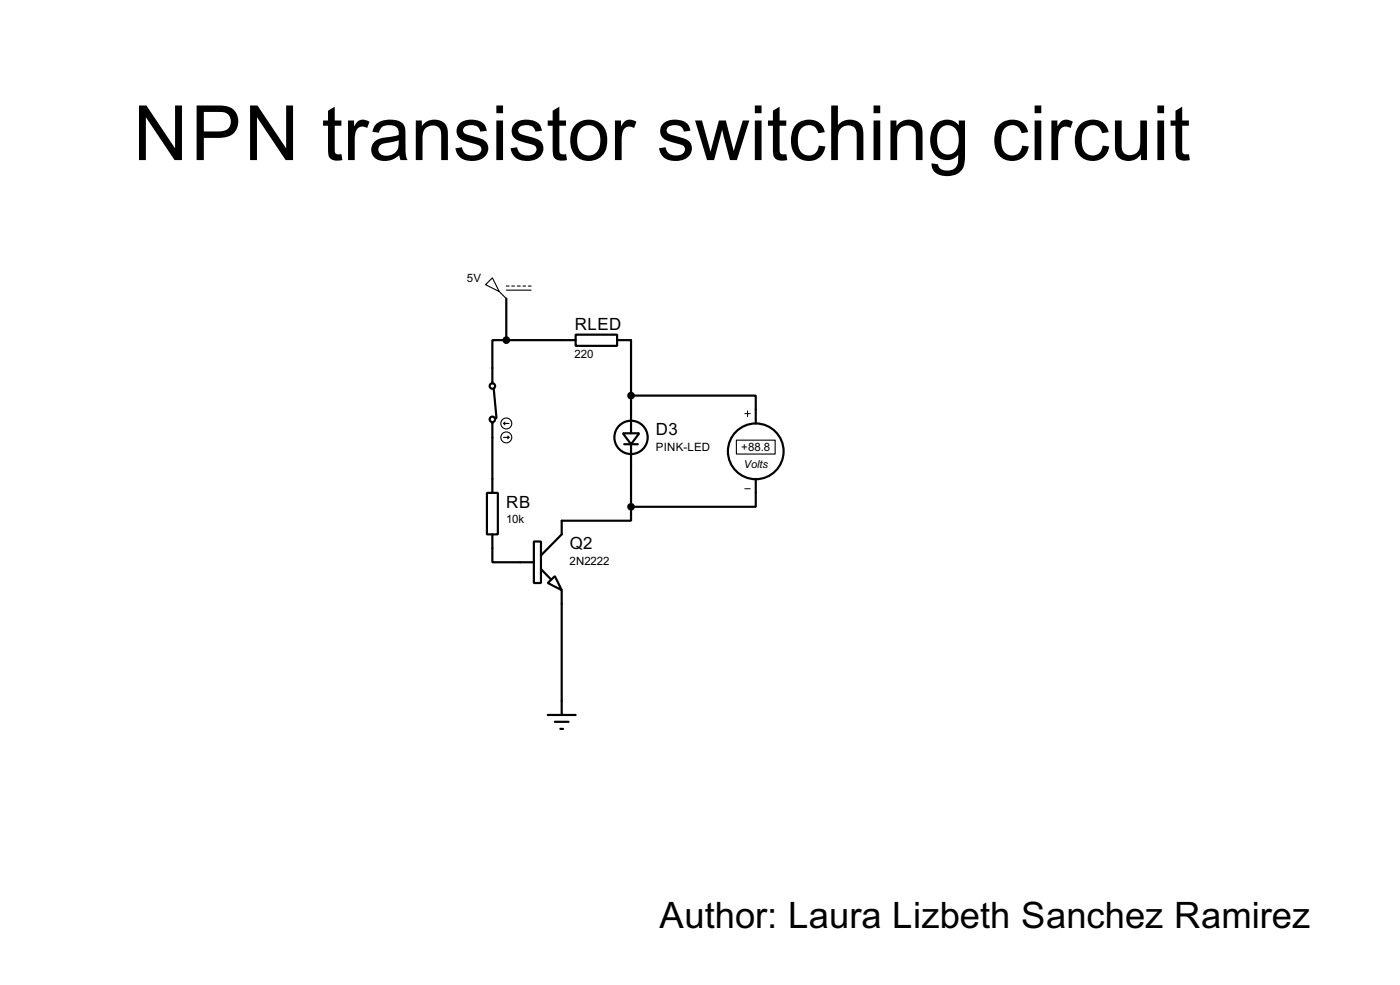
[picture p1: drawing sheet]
<svg xmlns="http://www.w3.org/2000/svg" width="256mm" height="180mm" viewBox="0 0 256 180" stroke-linecap="round" stroke-linejoin="round" font-family="sans-serif">
<g fill="none" stroke="#000" stroke-width=".4">
<path d="M92.8 54.7v7.6M90.2 77.3v12.9M90.5 71.2l.5 5.3M92.8 62.3h-2.6v7.9M92.8 62.3h12.7M105.5 61.3h7.6v2h-7.6zM113.1 62.3h2.5v17M114.1 79.3h3l-1.5 2zM115.6 72.4h22.9v5.1M89.2 90.2h2v7.6h-2zM90.2 97.8v5.1h7.6M97.8 99.1h1.3v7.6h-1.3z"/>
<path d="M114.4 81.3h2.5M115.6 92.8v2.5h-12.7v2.5l-3.8 3.9M115.6 81.3v11.5M138.5 87.7v5.1h-22.9M99.1 104.2l1.8 1.8M100.4 106.7l1.3-1.2 1.2 2.5zM102.9 108v22.9M100.4 130.9h5.1M101.7 132.1h2.5M102.7 133.4h.5"/>
<circle cx="90.2" cy="76.8" r=".5"/>
<circle cx="90.2" cy="70.7" r=".5"/>
<circle cx="115.6" cy="80.1" r="3.1"/>
<circle cx="138.4" cy="82.6" r="5.1"/>
</g>
<path d="M136.5 75.7h1M137 75.2v1.1M136.5 89.5h1" fill="none" stroke="#000" stroke-width=".18"/>
<g fill="none" stroke="#000" stroke-width=".2">
<path d="M89 52.1l1.2-1.2 1.3 2.5zM91.5 53.4l1.3 1.3M92.8 52.4h.5M92.8 53.1h4.5M93.8 52.4h.5M94.8 52.4h.5M95.8 52.4h.5M96.8 52.4h.5M92.3 77.5l.2 .3M92.3 77.5h1M92.5 77.3l-.2 .2M93 79.8l.3 .3"/>
<path d="M92.3 80.1h1M93.3 80.1l-.3 .2M134.9 80.6h7.1v2.5h-7.1z"/>
<circle cx="92.7" cy="77.5" r="1"/>
<circle cx="92.7" cy="80.1" r="1"/>
</g>
<g fill="#000" stroke="#000" stroke-width=".4">
<circle cx="92.7" cy="62.3" r=".5"/>
<circle cx="115.6" cy="72.4" r=".5"/>
<circle cx="115.6" cy="92.8" r=".5"/>
</g>
<text font-size="15.6" x="24.4" y="29.3">NPN transistor switching circuit</text>
<text font-size="7.5" x="120.8" y="169.9">Author: Laura Lizbeth Sanchez Ramirez</text>
<g font-size="3.5">
<text x="105.3" y="60.5">RLED</text>
<text x="120.2" y="79.7">D3</text>
<text x="92.8" y="92.9">RB</text>
<text x="104.4" y="100.5">Q2</text>
</g>
<g font-size="2.4">
<text x="85.6" y="51.7">5V</text>
<text x="105.3" y="65.5">220</text>
<text x="120.1" y="82.6">PINK-LED</text>
<text x="135.8" y="82.6">+88.8</text>
<text x="92.7" y="95.8">10k</text>
<text x="104.4" y="103.5">2N2222</text>
</g>
<text font-size="2.3" x="136.3" y="85.7">Volts</text>
</svg>
